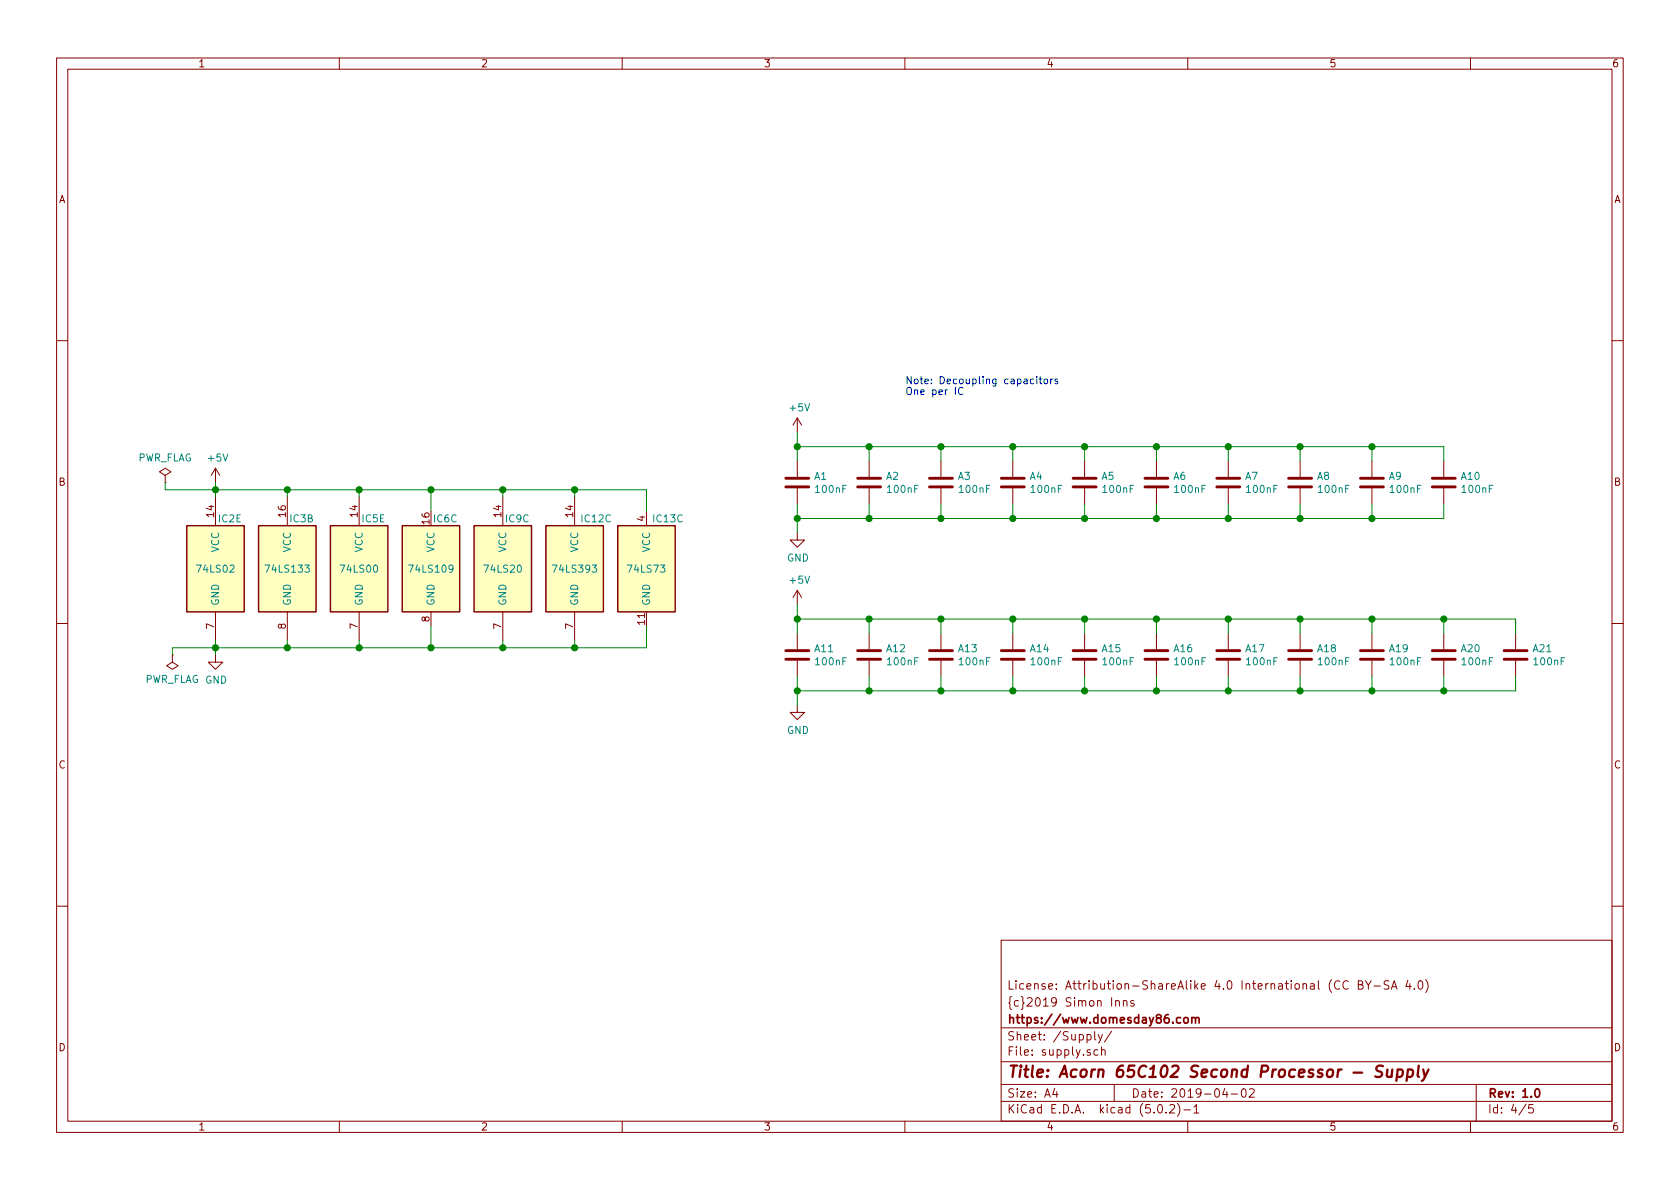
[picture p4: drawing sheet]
EESchema Schematic File Version 4
LIBS:Acorn 65C102 Second Processor-cache
EELAYER 26 0
EELAYER END
$Descr A4 11693 8268
encoding utf-8
Sheet 4 5
Title "Acorn 65C102 Second Processor - Supply"
Date "2019-04-02"
Rev "1.0"
Comp "https://www.domesday86.com"
Comment1 "{c}2019 Simon Inns"
Comment2 "License: Attribution-ShareAlike 4.0 International (CC BY-SA 4.0)"
Comment3 ""
Comment4 ""
$EndDescr
$Comp
L 74xx:74LS02 IC?
U 5 1
P 1500 3950
AR Path="/5CA1C99E/60EDA7AF" Ref="IC?"  Part="2" 
AR Path="/60EDA7AF" Ref="IC?"  Part="5" 
AR Path="/60EB0BAD/60EDA7AF" Ref="IC2"  Part="5" 
F 0 "IC2" H 1600 4300 50  0000 C CNN
F 1 "74LS02" H 1500 3950 50  0000 C CNN
F 2 "" H 1500 3950 50  0001 C CNN
F 3 "http://www.ti.com/lit/gpn/sn74ls02" H 1500 3950 50  0001 C CNN
	5    1500 3950
	1    0    0    -1  
$EndComp
$Comp
L 74xx:74LS133 IC?
U 2 1
P 2000 3950
AR Path="/5CA1C99E/60EDA7B6" Ref="IC?"  Part="1" 
AR Path="/6050DCC1/60EDA7B6" Ref="IC?"  Part="1" 
AR Path="/60EDA7B6" Ref="IC?"  Part="2" 
AR Path="/60EB0BAD/60EDA7B6" Ref="IC3"  Part="2" 
F 0 "IC3" H 1900 4300 50  0000 C CNN
F 1 "74LS133" H 2000 3950 50  0000 C CNN
F 2 "" H 2000 3950 50  0001 C CNN
F 3 "http://www.ti.com/lit/gpn/sn74LS133" H 2000 3950 50  0001 C CNN
	2    2000 3950
	-1   0    0    -1  
$EndComp
$Comp
L 74xx:74LS00 IC?
U 5 1
P 2500 3950
AR Path="/5CA1C99E/60EDA7BD" Ref="IC?"  Part="4" 
AR Path="/60EDA7BD" Ref="IC?"  Part="5" 
AR Path="/60EB0BAD/60EDA7BD" Ref="IC5"  Part="5" 
F 0 "IC5" H 2400 4300 50  0000 C CNN
F 1 "74LS00" H 2500 3950 50  0000 C CNN
F 2 "" H 2500 3950 50  0001 C CNN
F 3 "http://www.ti.com/lit/gpn/sn74ls00" H 2500 3950 50  0001 C CNN
	5    2500 3950
	-1   0    0    -1  
$EndComp
$Comp
L 74xx:74LS109 IC?
U 3 1
P 3000 3950
AR Path="/5CA1C99E/60EDA7C4" Ref="IC?"  Part="1" 
AR Path="/60EDA7C4" Ref="IC?"  Part="3" 
AR Path="/60EB0BAD/60EDA7C4" Ref="IC6"  Part="3" 
F 0 "IC6" H 2900 4300 50  0000 C CNN
F 1 "74LS109" H 3000 3950 50  0000 C CNN
F 2 "" H 3000 3950 50  0001 C CNN
F 3 "http://www.ti.com/lit/gpn/sn74LS109" H 3000 3950 50  0001 C CNN
	3    3000 3950
	-1   0    0    -1  
$EndComp
$Comp
L 74xx:74LS20 IC?
U 3 1
P 3500 3950
AR Path="/5CA1C99E/60EDA7CB" Ref="IC?"  Part="1" 
AR Path="/60EDA7CB" Ref="IC?"  Part="3" 
AR Path="/60EB0BAD/60EDA7CB" Ref="IC9"  Part="3" 
F 0 "IC9" H 3600 4300 50  0000 C CNN
F 1 "74LS20" H 3500 3950 50  0000 C CNN
F 2 "" H 3500 3950 50  0001 C CNN
F 3 "http://www.ti.com/lit/gpn/sn74LS20" H 3500 3950 50  0001 C CNN
	3    3500 3950
	1    0    0    -1  
$EndComp
$Comp
L 74xx:74LS393 IC?
U 3 1
P 4000 3950
AR Path="/5CA1C99E/60EDA7D2" Ref="IC?"  Part="1" 
AR Path="/60EDA7D2" Ref="IC?"  Part="3" 
AR Path="/60EB0BAD/60EDA7D2" Ref="IC12"  Part="3" 
F 0 "IC12" H 3850 4300 50  0000 C CNN
F 1 "74LS393" H 4000 3950 50  0000 C CNN
F 2 "" H 4000 3950 50  0001 C CNN
F 3 "74xx\\74LS393.pdf" H 4000 3950 50  0001 C CNN
	3    4000 3950
	-1   0    0    -1  
$EndComp
$Comp
L 74xx:74LS73 IC?
U 3 1
P 4500 3950
AR Path="/5CA1C99E/60EDA7D9" Ref="IC?"  Part="1" 
AR Path="/60EDA7D9" Ref="IC?"  Part="3" 
AR Path="/60EB0BAD/60EDA7D9" Ref="IC13"  Part="3" 
F 0 "IC13" H 4350 4300 50  0000 C CNN
F 1 "74LS73" H 4500 3950 50  0000 C CNN
F 2 "" H 4500 3950 50  0001 C CNN
F 3 "http://www.ti.com/lit/gpn/sn74LS73" H 4500 3950 50  0001 C CNN
	3    4500 3950
	-1   0    0    -1  
$EndComp
$Comp
L power:GND #PWR?
U 1 1
P 1500 4550
AR Path="/5CA1C99E/60EDA7E0" Ref="#PWR?"  Part="1" 
AR Path="/5EE57ED2/60EDA7E0" Ref="#PWR?"  Part="1" 
AR Path="/60EDA7E0" Ref="#PWR?"  Part="1" 
AR Path="/60EB0BAD/60EDA7E0" Ref="#PWR0121"  Part="1" 
F 0 "#PWR0121" H 1500 4300 50  0001 C CNN
F 1 "GND" H 1505 4377 50  0000 C CNN
F 2 "" H 1500 4550 50  0001 C CNN
F 3 "" H 1500 4550 50  0001 C CNN
	1    1500 4550
	1    0    0    -1  
$EndComp
$Comp
L power:+5V #PWR?
U 1 1
P 1500 3350
AR Path="/5CA1C99E/60EDA7E6" Ref="#PWR?"  Part="1" 
AR Path="/612282F6/60EDA7E6" Ref="#PWR?"  Part="1" 
AR Path="/60EDA7E6" Ref="#PWR?"  Part="1" 
AR Path="/60EB0BAD/60EDA7E6" Ref="#PWR0122"  Part="1" 
F 0 "#PWR0122" H 1500 3200 50  0001 C CNN
F 1 "+5V" H 1515 3523 50  0000 C CNN
F 2 "" H 1500 3350 50  0001 C CNN
F 3 "" H 1500 3350 50  0001 C CNN
	1    1500 3350
	1    0    0    -1  
$EndComp
Wire Wire Line
	1500 4450 1500 4500
Wire Wire Line
	1500 3450 1500 3400
Wire Wire Line
	1500 4500 2000 4500
Wire Wire Line
	4500 4500 4500 4350
Connection ~ 1500 4500
Wire Wire Line
	1500 4500 1500 4550
Wire Wire Line
	4500 3550 4500 3400
Wire Wire Line
	4500 3400 4000 3400
Connection ~ 1500 3400
Wire Wire Line
	1500 3400 1500 3350
Wire Wire Line
	2000 3450 2000 3400
Connection ~ 2000 3400
Wire Wire Line
	2000 3400 1500 3400
Wire Wire Line
	2500 3450 2500 3400
Connection ~ 2500 3400
Wire Wire Line
	2500 3400 2000 3400
Wire Wire Line
	3000 3550 3000 3400
Connection ~ 3000 3400
Wire Wire Line
	3000 3400 2500 3400
Wire Wire Line
	3500 3450 3500 3400
Connection ~ 3500 3400
Wire Wire Line
	3500 3400 3000 3400
Wire Wire Line
	4000 3450 4000 3400
Connection ~ 4000 3400
Wire Wire Line
	4000 3400 3500 3400
Wire Wire Line
	2000 4450 2000 4500
Connection ~ 2000 4500
Wire Wire Line
	2000 4500 2500 4500
Wire Wire Line
	2500 4450 2500 4500
Connection ~ 2500 4500
Wire Wire Line
	2500 4500 3000 4500
Wire Wire Line
	3000 4350 3000 4500
Connection ~ 3000 4500
Wire Wire Line
	3000 4500 3500 4500
Wire Wire Line
	3500 4450 3500 4500
Connection ~ 3500 4500
Wire Wire Line
	3500 4500 4000 4500
Wire Wire Line
	4000 4450 4000 4500
Connection ~ 4000 4500
Wire Wire Line
	4000 4500 4500 4500
$Comp
L Device:C A1
U 1 1
P 5550 3350
F 0 "A1" H 5665 3396 50  0000 L CNN
F 1 "100nF" H 5665 3305 50  0000 L CNN
F 2 "" H 5588 3200 50  0001 C CNN
F 3 "~" H 5550 3350 50  0001 C CNN
	1    5550 3350
	1    0    0    -1  
$EndComp
$Comp
L Device:C A2
U 1 1
P 6050 3350
F 0 "A2" H 6165 3396 50  0000 L CNN
F 1 "100nF" H 6165 3305 50  0000 L CNN
F 2 "" H 6088 3200 50  0001 C CNN
F 3 "~" H 6050 3350 50  0001 C CNN
	1    6050 3350
	1    0    0    -1  
$EndComp
$Comp
L Device:C A3
U 1 1
P 6550 3350
F 0 "A3" H 6665 3396 50  0000 L CNN
F 1 "100nF" H 6665 3305 50  0000 L CNN
F 2 "" H 6588 3200 50  0001 C CNN
F 3 "~" H 6550 3350 50  0001 C CNN
	1    6550 3350
	1    0    0    -1  
$EndComp
$Comp
L Device:C A4
U 1 1
P 7050 3350
F 0 "A4" H 7165 3396 50  0000 L CNN
F 1 "100nF" H 7165 3305 50  0000 L CNN
F 2 "" H 7088 3200 50  0001 C CNN
F 3 "~" H 7050 3350 50  0001 C CNN
	1    7050 3350
	1    0    0    -1  
$EndComp
$Comp
L Device:C A5
U 1 1
P 7550 3350
F 0 "A5" H 7665 3396 50  0000 L CNN
F 1 "100nF" H 7665 3305 50  0000 L CNN
F 2 "" H 7588 3200 50  0001 C CNN
F 3 "~" H 7550 3350 50  0001 C CNN
	1    7550 3350
	1    0    0    -1  
$EndComp
$Comp
L Device:C A6
U 1 1
P 8050 3350
F 0 "A6" H 8165 3396 50  0000 L CNN
F 1 "100nF" H 8165 3305 50  0000 L CNN
F 2 "" H 8088 3200 50  0001 C CNN
F 3 "~" H 8050 3350 50  0001 C CNN
	1    8050 3350
	1    0    0    -1  
$EndComp
$Comp
L Device:C A7
U 1 1
P 8550 3350
F 0 "A7" H 8665 3396 50  0000 L CNN
F 1 "100nF" H 8665 3305 50  0000 L CNN
F 2 "" H 8588 3200 50  0001 C CNN
F 3 "~" H 8550 3350 50  0001 C CNN
	1    8550 3350
	1    0    0    -1  
$EndComp
$Comp
L Device:C A8
U 1 1
P 9050 3350
F 0 "A8" H 9165 3396 50  0000 L CNN
F 1 "100nF" H 9165 3305 50  0000 L CNN
F 2 "" H 9088 3200 50  0001 C CNN
F 3 "~" H 9050 3350 50  0001 C CNN
	1    9050 3350
	1    0    0    -1  
$EndComp
$Comp
L Device:C A9
U 1 1
P 9550 3350
F 0 "A9" H 9665 3396 50  0000 L CNN
F 1 "100nF" H 9665 3305 50  0000 L CNN
F 2 "" H 9588 3200 50  0001 C CNN
F 3 "~" H 9550 3350 50  0001 C CNN
	1    9550 3350
	1    0    0    -1  
$EndComp
$Comp
L Device:C A10
U 1 1
P 10050 3350
F 0 "A10" H 10165 3396 50  0000 L CNN
F 1 "100nF" H 10165 3305 50  0000 L CNN
F 2 "" H 10088 3200 50  0001 C CNN
F 3 "~" H 10050 3350 50  0001 C CNN
	1    10050 3350
	1    0    0    -1  
$EndComp
$Comp
L Device:C A11
U 1 1
P 5550 4550
F 0 "A11" H 5665 4596 50  0000 L CNN
F 1 "100nF" H 5665 4505 50  0000 L CNN
F 2 "" H 5588 4400 50  0001 C CNN
F 3 "~" H 5550 4550 50  0001 C CNN
	1    5550 4550
	1    0    0    -1  
$EndComp
$Comp
L Device:C A12
U 1 1
P 6050 4550
F 0 "A12" H 6165 4596 50  0000 L CNN
F 1 "100nF" H 6165 4505 50  0000 L CNN
F 2 "" H 6088 4400 50  0001 C CNN
F 3 "~" H 6050 4550 50  0001 C CNN
	1    6050 4550
	1    0    0    -1  
$EndComp
$Comp
L Device:C A13
U 1 1
P 6550 4550
F 0 "A13" H 6665 4596 50  0000 L CNN
F 1 "100nF" H 6665 4505 50  0000 L CNN
F 2 "" H 6588 4400 50  0001 C CNN
F 3 "~" H 6550 4550 50  0001 C CNN
	1    6550 4550
	1    0    0    -1  
$EndComp
$Comp
L Device:C A14
U 1 1
P 7050 4550
F 0 "A14" H 7165 4596 50  0000 L CNN
F 1 "100nF" H 7165 4505 50  0000 L CNN
F 2 "" H 7088 4400 50  0001 C CNN
F 3 "~" H 7050 4550 50  0001 C CNN
	1    7050 4550
	1    0    0    -1  
$EndComp
$Comp
L Device:C A15
U 1 1
P 7550 4550
F 0 "A15" H 7665 4596 50  0000 L CNN
F 1 "100nF" H 7665 4505 50  0000 L CNN
F 2 "" H 7588 4400 50  0001 C CNN
F 3 "~" H 7550 4550 50  0001 C CNN
	1    7550 4550
	1    0    0    -1  
$EndComp
$Comp
L Device:C A16
U 1 1
P 8050 4550
F 0 "A16" H 8165 4596 50  0000 L CNN
F 1 "100nF" H 8165 4505 50  0000 L CNN
F 2 "" H 8088 4400 50  0001 C CNN
F 3 "~" H 8050 4550 50  0001 C CNN
	1    8050 4550
	1    0    0    -1  
$EndComp
$Comp
L Device:C A17
U 1 1
P 8550 4550
F 0 "A17" H 8665 4596 50  0000 L CNN
F 1 "100nF" H 8665 4505 50  0000 L CNN
F 2 "" H 8588 4400 50  0001 C CNN
F 3 "~" H 8550 4550 50  0001 C CNN
	1    8550 4550
	1    0    0    -1  
$EndComp
$Comp
L Device:C A18
U 1 1
P 9050 4550
F 0 "A18" H 9165 4596 50  0000 L CNN
F 1 "100nF" H 9165 4505 50  0000 L CNN
F 2 "" H 9088 4400 50  0001 C CNN
F 3 "~" H 9050 4550 50  0001 C CNN
	1    9050 4550
	1    0    0    -1  
$EndComp
$Comp
L Device:C A19
U 1 1
P 9550 4550
F 0 "A19" H 9665 4596 50  0000 L CNN
F 1 "100nF" H 9665 4505 50  0000 L CNN
F 2 "" H 9588 4400 50  0001 C CNN
F 3 "~" H 9550 4550 50  0001 C CNN
	1    9550 4550
	1    0    0    -1  
$EndComp
$Comp
L Device:C A20
U 1 1
P 10050 4550
F 0 "A20" H 10165 4596 50  0000 L CNN
F 1 "100nF" H 10165 4505 50  0000 L CNN
F 2 "" H 10088 4400 50  0001 C CNN
F 3 "~" H 10050 4550 50  0001 C CNN
	1    10050 4550
	1    0    0    -1  
$EndComp
$Comp
L Device:C A21
U 1 1
P 10550 4550
F 0 "A21" H 10665 4596 50  0000 L CNN
F 1 "100nF" H 10665 4505 50  0000 L CNN
F 2 "" H 10588 4400 50  0001 C CNN
F 3 "~" H 10550 4550 50  0001 C CNN
	1    10550 4550
	1    0    0    -1  
$EndComp
Wire Wire Line
	5550 3200 5550 3100
Wire Wire Line
	5550 3100 6050 3100
Wire Wire Line
	10050 3100 10050 3200
Wire Wire Line
	5550 4400 5550 4300
Wire Wire Line
	5550 4300 6050 4300
Wire Wire Line
	10550 4300 10550 4400
Wire Wire Line
	5550 4700 5550 4800
Wire Wire Line
	5550 4800 6050 4800
Wire Wire Line
	10550 4800 10550 4700
Wire Wire Line
	5550 3500 5550 3600
Wire Wire Line
	5550 3600 6050 3600
Wire Wire Line
	10050 3600 10050 3500
Wire Wire Line
	6050 3200 6050 3100
Connection ~ 6050 3100
Wire Wire Line
	6050 3100 6550 3100
Wire Wire Line
	6550 3100 6550 3200
Connection ~ 6550 3100
Wire Wire Line
	7050 3200 7050 3100
Wire Wire Line
	6550 3100 7050 3100
Connection ~ 7050 3100
Wire Wire Line
	7550 3200 7550 3100
Wire Wire Line
	7050 3100 7550 3100
Connection ~ 7550 3100
Wire Wire Line
	7550 3100 8050 3100
Wire Wire Line
	8050 3200 8050 3100
Connection ~ 8050 3100
Wire Wire Line
	8050 3100 8550 3100
Wire Wire Line
	8550 3200 8550 3100
Connection ~ 8550 3100
Wire Wire Line
	8550 3100 9050 3100
Wire Wire Line
	9050 3200 9050 3100
Connection ~ 9050 3100
Wire Wire Line
	9050 3100 9550 3100
Wire Wire Line
	9550 3200 9550 3100
Connection ~ 9550 3100
Wire Wire Line
	9550 3100 10050 3100
Wire Wire Line
	9550 3500 9550 3600
Connection ~ 9550 3600
Wire Wire Line
	9550 3600 10050 3600
Wire Wire Line
	9050 3500 9050 3600
Connection ~ 9050 3600
Wire Wire Line
	9050 3600 9550 3600
Wire Wire Line
	8550 3500 8550 3600
Connection ~ 8550 3600
Wire Wire Line
	8550 3600 9050 3600
Wire Wire Line
	8050 3500 8050 3600
Connection ~ 8050 3600
Wire Wire Line
	8050 3600 8550 3600
Wire Wire Line
	7550 3500 7550 3600
Connection ~ 7550 3600
Wire Wire Line
	7550 3600 8050 3600
Wire Wire Line
	7050 3500 7050 3600
Connection ~ 7050 3600
Wire Wire Line
	7050 3600 7550 3600
Wire Wire Line
	6550 3500 6550 3600
Connection ~ 6550 3600
Wire Wire Line
	6550 3600 7050 3600
Wire Wire Line
	6050 3500 6050 3600
Connection ~ 6050 3600
Wire Wire Line
	6050 3600 6550 3600
Wire Wire Line
	6050 4400 6050 4300
Connection ~ 6050 4300
Wire Wire Line
	6050 4300 6550 4300
Wire Wire Line
	6550 4400 6550 4300
Connection ~ 6550 4300
Wire Wire Line
	6550 4300 7050 4300
Wire Wire Line
	7050 4400 7050 4300
Connection ~ 7050 4300
Wire Wire Line
	7050 4300 7550 4300
Wire Wire Line
	7550 4400 7550 4300
Connection ~ 7550 4300
Wire Wire Line
	7550 4300 8050 4300
Wire Wire Line
	8050 4400 8050 4300
Connection ~ 8050 4300
Wire Wire Line
	8050 4300 8550 4300
Wire Wire Line
	8550 4400 8550 4300
Connection ~ 8550 4300
Wire Wire Line
	8550 4300 9050 4300
Wire Wire Line
	9050 4400 9050 4300
Connection ~ 9050 4300
Wire Wire Line
	9050 4300 9550 4300
Wire Wire Line
	9550 4400 9550 4300
Connection ~ 9550 4300
Wire Wire Line
	9550 4300 10050 4300
Wire Wire Line
	10050 4400 10050 4300
Connection ~ 10050 4300
Wire Wire Line
	10050 4300 10550 4300
Wire Wire Line
	10050 4700 10050 4800
Connection ~ 10050 4800
Wire Wire Line
	10050 4800 10550 4800
Wire Wire Line
	9550 4700 9550 4800
Connection ~ 9550 4800
Wire Wire Line
	9550 4800 10050 4800
Wire Wire Line
	9050 4700 9050 4800
Connection ~ 9050 4800
Wire Wire Line
	9050 4800 9550 4800
Wire Wire Line
	8550 4700 8550 4800
Connection ~ 8550 4800
Wire Wire Line
	8550 4800 9050 4800
Wire Wire Line
	8050 4700 8050 4800
Connection ~ 8050 4800
Wire Wire Line
	8050 4800 8550 4800
Wire Wire Line
	7550 4700 7550 4800
Connection ~ 7550 4800
Wire Wire Line
	7550 4800 8050 4800
Wire Wire Line
	7050 4700 7050 4800
Connection ~ 7050 4800
Wire Wire Line
	7050 4800 7550 4800
Wire Wire Line
	6550 4700 6550 4800
Connection ~ 6550 4800
Wire Wire Line
	6550 4800 7050 4800
Wire Wire Line
	6050 4700 6050 4800
Connection ~ 6050 4800
Wire Wire Line
	6050 4800 6550 4800
$Comp
L power:+5V #PWR?
U 1 1
P 5550 3000
AR Path="/5CA1C99E/60FB4D56" Ref="#PWR?"  Part="1" 
AR Path="/612282F6/60FB4D56" Ref="#PWR?"  Part="1" 
AR Path="/60FB4D56" Ref="#PWR?"  Part="1" 
AR Path="/60EB0BAD/60FB4D56" Ref="#PWR0123"  Part="1" 
F 0 "#PWR0123" H 5550 2850 50  0001 C CNN
F 1 "+5V" H 5565 3173 50  0000 C CNN
F 2 "" H 5550 3000 50  0001 C CNN
F 3 "" H 5550 3000 50  0001 C CNN
	1    5550 3000
	1    0    0    -1  
$EndComp
$Comp
L power:GND #PWR?
U 1 1
P 5550 3700
AR Path="/5CA1C99E/60FB4D99" Ref="#PWR?"  Part="1" 
AR Path="/5EE57ED2/60FB4D99" Ref="#PWR?"  Part="1" 
AR Path="/60FB4D99" Ref="#PWR?"  Part="1" 
AR Path="/60EB0BAD/60FB4D99" Ref="#PWR0124"  Part="1" 
F 0 "#PWR0124" H 5550 3450 50  0001 C CNN
F 1 "GND" H 5555 3527 50  0000 C CNN
F 2 "" H 5550 3700 50  0001 C CNN
F 3 "" H 5550 3700 50  0001 C CNN
	1    5550 3700
	1    0    0    -1  
$EndComp
$Comp
L power:+5V #PWR?
U 1 1
P 5550 4200
AR Path="/5CA1C99E/60FB78C2" Ref="#PWR?"  Part="1" 
AR Path="/612282F6/60FB78C2" Ref="#PWR?"  Part="1" 
AR Path="/60FB78C2" Ref="#PWR?"  Part="1" 
AR Path="/60EB0BAD/60FB78C2" Ref="#PWR0125"  Part="1" 
F 0 "#PWR0125" H 5550 4050 50  0001 C CNN
F 1 "+5V" H 5565 4373 50  0000 C CNN
F 2 "" H 5550 4200 50  0001 C CNN
F 3 "" H 5550 4200 50  0001 C CNN
	1    5550 4200
	1    0    0    -1  
$EndComp
$Comp
L power:GND #PWR?
U 1 1
P 5550 4900
AR Path="/5CA1C99E/60FB7905" Ref="#PWR?"  Part="1" 
AR Path="/5EE57ED2/60FB7905" Ref="#PWR?"  Part="1" 
AR Path="/60FB7905" Ref="#PWR?"  Part="1" 
AR Path="/60EB0BAD/60FB7905" Ref="#PWR0126"  Part="1" 
F 0 "#PWR0126" H 5550 4650 50  0001 C CNN
F 1 "GND" H 5555 4727 50  0000 C CNN
F 2 "" H 5550 4900 50  0001 C CNN
F 3 "" H 5550 4900 50  0001 C CNN
	1    5550 4900
	1    0    0    -1  
$EndComp
Wire Wire Line
	5550 3000 5550 3100
Connection ~ 5550 3100
Wire Wire Line
	5550 3600 5550 3700
Connection ~ 5550 3600
Wire Wire Line
	5550 4200 5550 4300
Connection ~ 5550 4300
Wire Wire Line
	5550 4800 5550 4900
Connection ~ 5550 4800
Text Notes 6300 2750 0    50   ~ 0
Note: Decoupling capacitors\nOne per IC
$Comp
L power:PWR_FLAG #FLG0101
U 1 1
P 1150 3350
F 0 "#FLG0101" H 1150 3425 50  0001 C CNN
F 1 "PWR_FLAG" H 1150 3524 50  0000 C CNN
F 2 "" H 1150 3350 50  0001 C CNN
F 3 "~" H 1150 3350 50  0001 C CNN
	1    1150 3350
	1    0    0    -1  
$EndComp
Wire Wire Line
	1150 3350 1150 3400
Wire Wire Line
	1150 3400 1500 3400
$Comp
L power:PWR_FLAG #FLG0102
U 1 1
P 1200 4550
F 0 "#FLG0102" H 1200 4625 50  0001 C CNN
F 1 "PWR_FLAG" H 1200 4723 50  0000 C CNN
F 2 "" H 1200 4550 50  0001 C CNN
F 3 "~" H 1200 4550 50  0001 C CNN
	1    1200 4550
	-1   0    0    1   
$EndComp
Wire Wire Line
	1200 4550 1200 4500
Wire Wire Line
	1200 4500 1500 4500
$EndSCHEMATC
